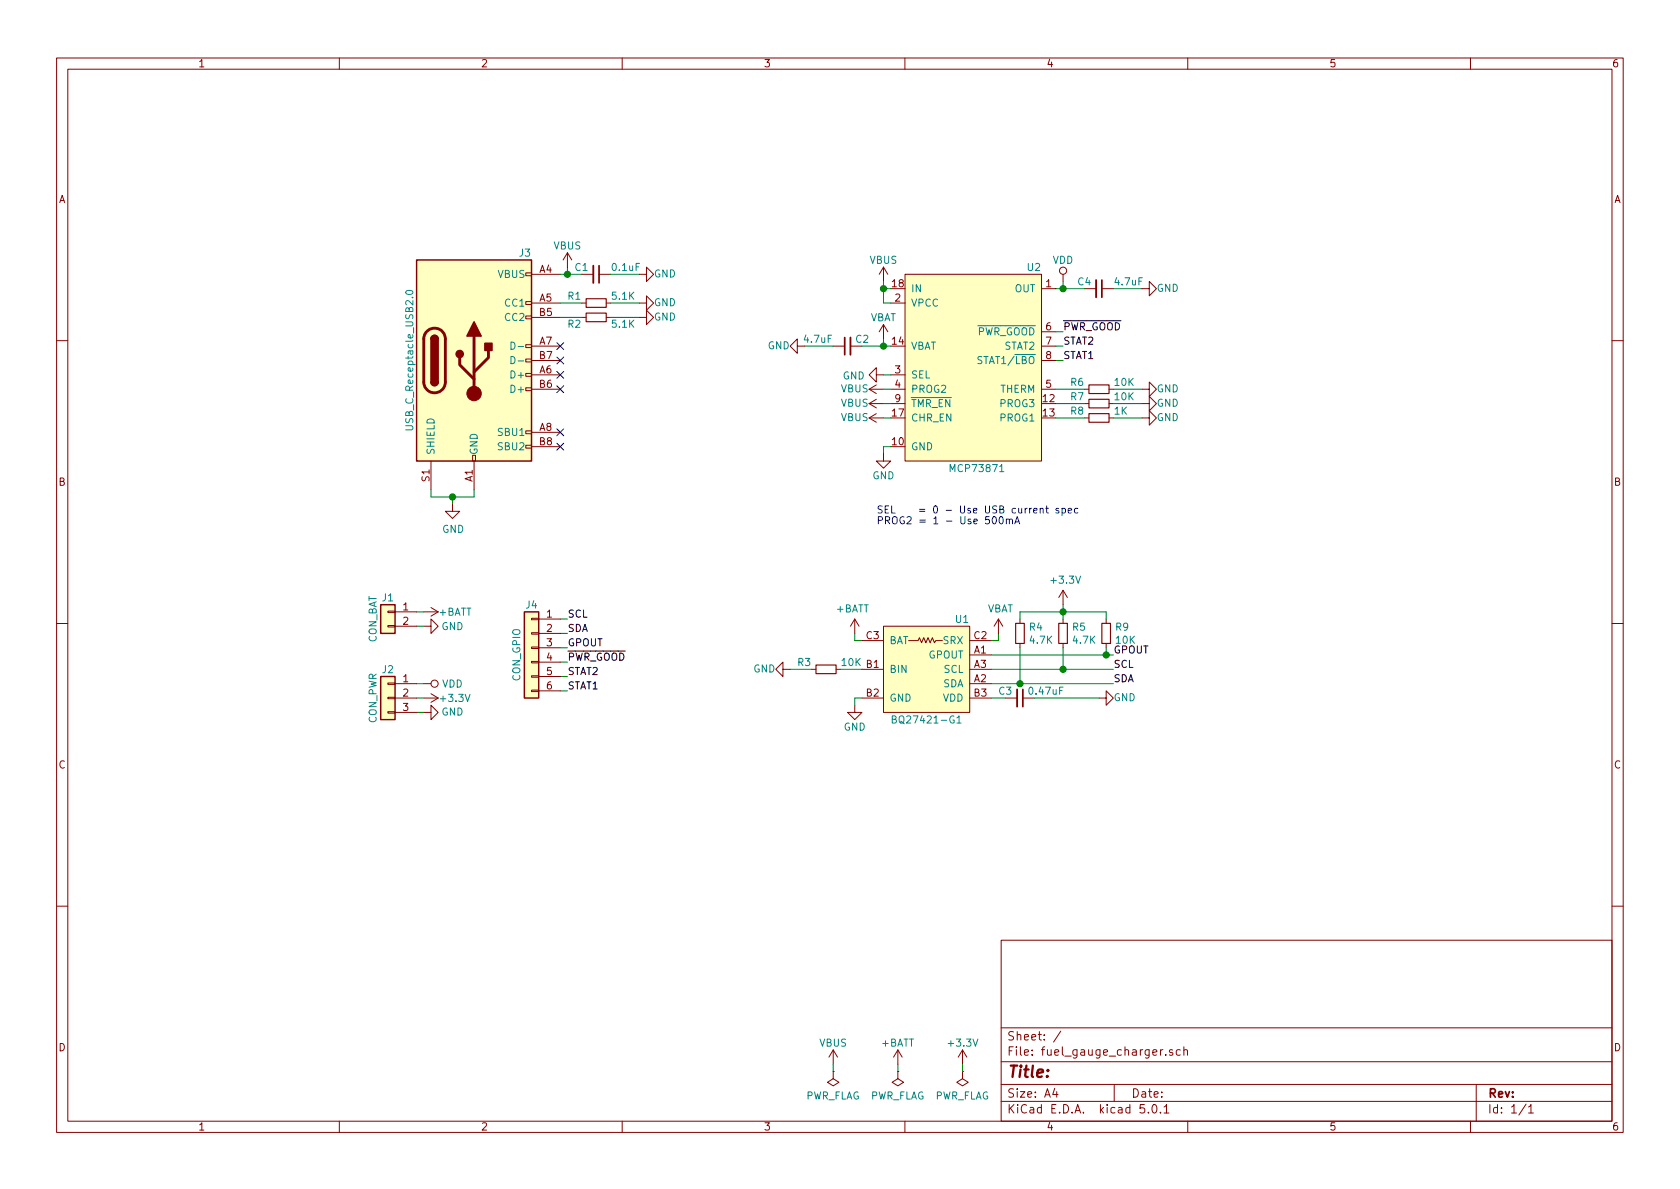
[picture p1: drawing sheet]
EESchema Schematic File Version 4
LIBS:fuel_gauge_charger-cache
EELAYER 26 0
EELAYER END
$Descr A4 11693 8268
encoding utf-8
Sheet 1 1
Title ""
Date ""
Rev ""
Comp ""
Comment1 ""
Comment2 ""
Comment3 ""
Comment4 ""
$EndDescr
$Comp
L Battery_Management_Extra:MCP73871 U2
U 1 1
P 6800 2500
F 0 "U2" H 7250 3150 50  0000 R CNN
F 1 "MCP73871" H 6800 1750 50  0000 C CNN
F 2 "Package_DFN_QFN_Extra:QFN-20_EP_4x4_Pitch0.5mm" H 6250 2750 50  0001 C CNN
F 3 "" H 6250 2750 50  0001 C CNN
	1    6800 2500
	1    0    0    -1  
$EndComp
Wire Wire Line
	6200 2000 6150 2000
Wire Wire Line
	6200 2100 6150 2100
Wire Wire Line
	6150 2100 6150 2000
Connection ~ 6150 2000
Wire Wire Line
	7350 2000 7400 2000
Wire Wire Line
	6200 3100 6150 3100
Wire Wire Line
	6150 3100 6150 3150
$Comp
L power:GND #PWR014
U 1 1
P 5950 4900
F 0 "#PWR014" H 5950 4650 50  0001 C CNN
F 1 "GND" H 5950 4750 50  0000 C CNN
F 2 "" H 5950 4900 50  0001 C CNN
F 3 "" H 5950 4900 50  0001 C CNN
	1    5950 4900
	1    0    0    -1  
$EndComp
$Comp
L Connector:USB_C_Receptacle_USB2.0 J3
U 1 1
P 3300 2500
F 0 "J3" H 3700 3250 50  0000 R CNN
F 1 "USB_C_Receptacle_USB2.0" V 2850 2500 50  0000 C CNN
F 2 "Connector_USB_Extra:USB_C_Receptacle_GT-USB-7010" H 3450 2500 50  0001 C CNN
F 3 "https://www.usb.org/sites/default/files/documents/usb_type-c.zip" H 3450 2500 50  0001 C CNN
	1    3300 2500
	1    0    0    -1  
$EndComp
Wire Wire Line
	3000 3400 3000 3450
Wire Wire Line
	3000 3450 3150 3450
Wire Wire Line
	3300 3450 3300 3400
Wire Wire Line
	3150 3450 3150 3500
Connection ~ 3150 3450
Wire Wire Line
	3150 3450 3300 3450
$Comp
L power:GND #PWR06
U 1 1
P 3150 3500
F 0 "#PWR06" H 3150 3250 50  0001 C CNN
F 1 "GND" H 3155 3327 50  0000 C CNN
F 2 "" H 3150 3500 50  0001 C CNN
F 3 "" H 3150 3500 50  0001 C CNN
	1    3150 3500
	1    0    0    -1  
$EndComp
NoConn ~ 3900 2400
NoConn ~ 3900 2500
NoConn ~ 3900 2600
NoConn ~ 3900 2700
Wire Wire Line
	3900 1900 3950 1900
Wire Wire Line
	3950 1900 3950 1850
$Comp
L power:VBUS #PWR07
U 1 1
P 3950 1850
F 0 "#PWR07" H 3950 1700 50  0001 C CNN
F 1 "VBUS" H 3950 2000 50  0000 C CNN
F 2 "" H 3950 1850 50  0001 C CNN
F 3 "" H 3950 1850 50  0001 C CNN
	1    3950 1850
	1    0    0    -1  
$EndComp
$Comp
L power:VBUS #PWR015
U 1 1
P 6150 1950
F 0 "#PWR015" H 6150 1800 50  0001 C CNN
F 1 "VBUS" H 6150 2100 50  0000 C CNN
F 2 "" H 6150 1950 50  0001 C CNN
F 3 "" H 6150 1950 50  0001 C CNN
	1    6150 1950
	1    0    0    -1  
$EndComp
Wire Wire Line
	6150 2000 6150 1950
NoConn ~ 3900 3000
NoConn ~ 3900 3100
Wire Wire Line
	3900 2100 4050 2100
$Comp
L Device:R_Small R1
U 1 1
P 4150 2100
F 0 "R1" V 4100 2000 50  0000 R CNN
F 1 "5.1K" V 4100 2200 50  0000 L CNN
F 2 "Resistor_SMD:R_0402_1005Metric" H 4150 2100 50  0001 C CNN
F 3 "~" H 4150 2100 50  0001 C CNN
	1    4150 2100
	0    1    1    0   
$EndComp
$Comp
L Device:R_Small R2
U 1 1
P 4150 2200
F 0 "R2" V 4100 2100 50  0000 R CNN
F 1 "5.1K" V 4100 2300 50  0000 L CNN
F 2 "Resistor_SMD:R_0402_1005Metric" H 4150 2200 50  0001 C CNN
F 3 "~" H 4150 2200 50  0001 C CNN
	1    4150 2200
	0    1    -1   0   
$EndComp
Wire Wire Line
	3900 2200 4050 2200
Wire Wire Line
	4250 2100 4450 2100
Wire Wire Line
	4250 2200 4450 2200
Wire Wire Line
	7350 2300 7400 2300
Wire Wire Line
	7350 2400 7400 2400
Wire Wire Line
	7350 2500 7400 2500
Wire Wire Line
	6200 2400 6150 2400
Wire Wire Line
	6200 2600 6150 2600
$Comp
L power:GND #PWR017
U 1 1
P 6150 2600
F 0 "#PWR017" H 6150 2350 50  0001 C CNN
F 1 "GND" V 6155 2472 50  0000 R CNN
F 2 "" H 6150 2600 50  0001 C CNN
F 3 "" H 6150 2600 50  0001 C CNN
	1    6150 2600
	0    1    1    0   
$EndComp
$Comp
L power:VBUS #PWR018
U 1 1
P 6150 2700
F 0 "#PWR018" H 6150 2550 50  0001 C CNN
F 1 "VBUS" V 6150 2800 50  0000 L CNN
F 2 "" H 6150 2700 50  0001 C CNN
F 3 "" H 6150 2700 50  0001 C CNN
	1    6150 2700
	0    -1   -1   0   
$EndComp
Wire Wire Line
	6150 2700 6200 2700
Text Notes 6100 3650 0    50   ~ 0
SEL    = 0 - Use USB current spec\nPROG2 = 1 - Use 500mA
$Comp
L power:VBUS #PWR019
U 1 1
P 6150 2800
F 0 "#PWR019" H 6150 2650 50  0001 C CNN
F 1 "VBUS" V 6150 2900 50  0000 L CNN
F 2 "" H 6150 2800 50  0001 C CNN
F 3 "" H 6150 2800 50  0001 C CNN
	1    6150 2800
	0    -1   -1   0   
$EndComp
$Comp
L power:VBUS #PWR020
U 1 1
P 6150 2900
F 0 "#PWR020" H 6150 2750 50  0001 C CNN
F 1 "VBUS" V 6150 3000 50  0000 L CNN
F 2 "" H 6150 2900 50  0001 C CNN
F 3 "" H 6150 2900 50  0001 C CNN
	1    6150 2900
	0    -1   -1   0   
$EndComp
Wire Wire Line
	6150 2900 6200 2900
Wire Wire Line
	6150 2800 6200 2800
$Comp
L power:VDD #PWR023
U 1 1
P 7400 1950
F 0 "#PWR023" H 7400 1800 50  0001 C CNN
F 1 "VDD" H 7400 2100 50  0000 C CNN
F 2 "" H 7400 1950 50  0001 C CNN
F 3 "" H 7400 1950 50  0001 C CNN
	1    7400 1950
	1    0    0    -1  
$EndComp
Wire Wire Line
	7400 2000 7400 1950
Text Label 7400 2300 0    50   ~ 0
~PWR_GOOD~
$Comp
L Device:R_Small R6
U 1 1
P 7650 2700
F 0 "R6" V 7600 2600 50  0000 R CNN
F 1 "10K" V 7600 2800 50  0000 L CNN
F 2 "Resistor_SMD:R_0402_1005Metric" H 7650 2700 50  0001 C CNN
F 3 "~" H 7650 2700 50  0001 C CNN
	1    7650 2700
	0    1    1    0   
$EndComp
Wire Wire Line
	7750 2700 7950 2700
$Comp
L power:GND #PWR027
U 1 1
P 7950 2700
F 0 "#PWR027" H 7950 2450 50  0001 C CNN
F 1 "GND" V 7950 2600 50  0000 R CNN
F 2 "" H 7950 2700 50  0001 C CNN
F 3 "" H 7950 2700 50  0001 C CNN
	1    7950 2700
	0    -1   -1   0   
$EndComp
Text Label 7400 2400 0    50   ~ 0
STAT2
Text Label 7400 2500 0    50   ~ 0
STAT1
Connection ~ 7400 2000
$Comp
L Device:C_Small C4
U 1 1
P 7650 2000
F 0 "C4" V 7600 1950 50  0000 R CNN
F 1 "4.7uF" V 7600 2100 50  0000 L CNN
F 2 "Capacitor_SMD:C_0603_1608Metric" H 7650 2000 50  0001 C CNN
F 3 "~" H 7650 2000 50  0001 C CNN
	1    7650 2000
	0    1    1    0   
$EndComp
Wire Wire Line
	7400 2000 7550 2000
Wire Wire Line
	7750 2000 7950 2000
$Comp
L power:GND #PWR026
U 1 1
P 7950 2000
F 0 "#PWR026" H 7950 1750 50  0001 C CNN
F 1 "GND" V 7950 1900 50  0000 R CNN
F 2 "" H 7950 2000 50  0001 C CNN
F 3 "" H 7950 2000 50  0001 C CNN
	1    7950 2000
	0    -1   -1   0   
$EndComp
Wire Wire Line
	6150 2400 6000 2400
Connection ~ 6150 2400
$Comp
L Device:C_Small C2
U 1 1
P 5900 2400
F 0 "C2" V 5850 2350 50  0000 R CNN
F 1 "4.7uF" V 5850 2500 50  0000 L CNN
F 2 "Capacitor_SMD:C_0603_1608Metric" H 5900 2400 50  0001 C CNN
F 3 "~" H 5900 2400 50  0001 C CNN
	1    5900 2400
	0    -1   1    0   
$EndComp
Wire Wire Line
	5800 2400 5600 2400
$Comp
L power:GND #PWR012
U 1 1
P 5600 2400
F 0 "#PWR012" H 5600 2150 50  0001 C CNN
F 1 "GND" V 5600 2300 50  0000 R CNN
F 2 "" H 5600 2400 50  0001 C CNN
F 3 "" H 5600 2400 50  0001 C CNN
	1    5600 2400
	0    1    -1   0   
$EndComp
Wire Wire Line
	7350 2700 7550 2700
$Comp
L Device:R_Small R7
U 1 1
P 7650 2800
F 0 "R7" V 7600 2700 50  0000 R CNN
F 1 "10K" V 7600 2900 50  0000 L CNN
F 2 "Resistor_SMD:R_0402_1005Metric" H 7650 2800 50  0001 C CNN
F 3 "~" H 7650 2800 50  0001 C CNN
	1    7650 2800
	0    1    1    0   
$EndComp
Wire Wire Line
	7750 2800 7950 2800
$Comp
L power:GND #PWR028
U 1 1
P 7950 2800
F 0 "#PWR028" H 7950 2550 50  0001 C CNN
F 1 "GND" V 7950 2700 50  0000 R CNN
F 2 "" H 7950 2800 50  0001 C CNN
F 3 "" H 7950 2800 50  0001 C CNN
	1    7950 2800
	0    -1   -1   0   
$EndComp
Wire Wire Line
	7350 2800 7550 2800
$Comp
L Device:R_Small R8
U 1 1
P 7650 2900
F 0 "R8" V 7600 2800 50  0000 R CNN
F 1 "1K" V 7600 3000 50  0000 L CNN
F 2 "Resistor_SMD:R_0402_1005Metric" H 7650 2900 50  0001 C CNN
F 3 "~" H 7650 2900 50  0001 C CNN
	1    7650 2900
	0    1    1    0   
$EndComp
Wire Wire Line
	7750 2900 7950 2900
$Comp
L power:GND #PWR029
U 1 1
P 7950 2900
F 0 "#PWR029" H 7950 2650 50  0001 C CNN
F 1 "GND" V 7950 2800 50  0000 R CNN
F 2 "" H 7950 2900 50  0001 C CNN
F 3 "" H 7950 2900 50  0001 C CNN
	1    7950 2900
	0    -1   -1   0   
$EndComp
Wire Wire Line
	7350 2900 7550 2900
$Comp
L Device:C_Small C1
U 1 1
P 4150 1900
F 0 "C1" V 4100 1850 50  0000 R CNN
F 1 "0.1uF" V 4100 2000 50  0000 L CNN
F 2 "Capacitor_SMD:C_0603_1608Metric" H 4150 1900 50  0001 C CNN
F 3 "~" H 4150 1900 50  0001 C CNN
	1    4150 1900
	0    1    1    0   
$EndComp
Wire Wire Line
	3950 1900 4050 1900
Wire Wire Line
	4250 1900 4450 1900
$Comp
L power:GND #PWR08
U 1 1
P 4450 1900
F 0 "#PWR08" H 4450 1650 50  0001 C CNN
F 1 "GND" V 4450 1800 50  0000 R CNN
F 2 "" H 4450 1900 50  0001 C CNN
F 3 "" H 4450 1900 50  0001 C CNN
	1    4450 1900
	0    -1   -1   0   
$EndComp
Connection ~ 3950 1900
$Comp
L power:GND #PWR09
U 1 1
P 4450 2100
F 0 "#PWR09" H 4450 1850 50  0001 C CNN
F 1 "GND" V 4450 2000 50  0000 R CNN
F 2 "" H 4450 2100 50  0001 C CNN
F 3 "" H 4450 2100 50  0001 C CNN
	1    4450 2100
	0    -1   -1   0   
$EndComp
$Comp
L power:GND #PWR010
U 1 1
P 4450 2200
F 0 "#PWR010" H 4450 1950 50  0001 C CNN
F 1 "GND" V 4450 2100 50  0000 R CNN
F 2 "" H 4450 2200 50  0001 C CNN
F 3 "" H 4450 2200 50  0001 C CNN
	1    4450 2200
	0    -1   -1   0   
$EndComp
$Comp
L Battery_Management_Extra:BQ27421-G1 U1
U 1 1
P 6450 4650
F 0 "U1" H 6750 5000 50  0000 R CNN
F 1 "BQ27421-G1" H 6450 4300 50  0000 C CNN
F 2 "Package_BGA:BGA-9_1.6x1.6mm_Layout3x3_P0.5mm" H 5150 5050 50  0001 C CNN
F 3 "" H 5150 5050 50  0001 C CNN
	1    6450 4650
	1    0    0    -1  
$EndComp
Wire Wire Line
	6000 4850 5950 4850
Wire Wire Line
	5950 4850 5950 4900
Wire Wire Line
	6000 4450 5950 4450
Wire Wire Line
	6900 4450 6950 4450
Wire Wire Line
	6900 4650 7400 4650
Wire Wire Line
	6900 4750 7100 4750
$Comp
L Device:R_Small R3
U 1 1
P 5750 4650
F 0 "R3" V 5700 4550 50  0000 R CNN
F 1 "10K" V 5700 4750 50  0000 L CNN
F 2 "Resistor_SMD:R_0402_1005Metric" H 5750 4650 50  0001 C CNN
F 3 "~" H 5750 4650 50  0001 C CNN
	1    5750 4650
	0    1    1    0   
$EndComp
Wire Wire Line
	5650 4650 5500 4650
$Comp
L power:GND #PWR011
U 1 1
P 5500 4650
F 0 "#PWR011" H 5500 4400 50  0001 C CNN
F 1 "GND" V 5500 4550 50  0000 R CNN
F 2 "" H 5500 4650 50  0001 C CNN
F 3 "" H 5500 4650 50  0001 C CNN
	1    5500 4650
	0    1    -1   0   
$EndComp
Wire Wire Line
	5850 4650 6000 4650
$Comp
L power:+BATT #PWR013
U 1 1
P 5950 4400
F 0 "#PWR013" H 5950 4250 50  0001 C CNN
F 1 "+BATT" H 5965 4573 50  0000 C CNN
F 2 "" H 5950 4400 50  0001 C CNN
F 3 "" H 5950 4400 50  0001 C CNN
	1    5950 4400
	-1   0    0    -1  
$EndComp
Wire Wire Line
	5950 4450 5950 4400
$Comp
L Device:C_Small C3
U 1 1
P 7100 4850
F 0 "C3" V 7050 4800 50  0000 R CNN
F 1 "0.47uF" V 7050 4900 50  0000 L CNN
F 2 "Capacitor_SMD:C_0603_1608Metric" H 7100 4850 50  0001 C CNN
F 3 "~" H 7100 4850 50  0001 C CNN
	1    7100 4850
	0    1    1    0   
$EndComp
Wire Wire Line
	7200 4850 7650 4850
$Comp
L power:GND #PWR025
U 1 1
P 7650 4850
F 0 "#PWR025" H 7650 4600 50  0001 C CNN
F 1 "GND" V 7650 4750 50  0000 R CNN
F 2 "" H 7650 4850 50  0001 C CNN
F 3 "" H 7650 4850 50  0001 C CNN
	1    7650 4850
	0    -1   -1   0   
$EndComp
Wire Wire Line
	6900 4850 7000 4850
Text Label 7750 4650 0    50   ~ 0
SCL
Text Label 7750 4750 0    50   ~ 0
SDA
Wire Wire Line
	6150 2400 6150 2350
Wire Wire Line
	6950 4450 6950 4400
$Comp
L power_extra:VBAT #PWR022
U 1 1
P 6950 4400
F 0 "#PWR022" H 6950 4250 50  0001 C CNN
F 1 "VBAT" H 6965 4573 50  0000 C CNN
F 2 "" H 6950 4400 50  0001 C CNN
F 3 "" H 6950 4400 50  0001 C CNN
	1    6950 4400
	1    0    0    -1  
$EndComp
$Comp
L power_extra:VBAT #PWR016
U 1 1
P 6150 2350
F 0 "#PWR016" H 6150 2200 50  0001 C CNN
F 1 "VBAT" H 6150 2500 50  0000 C CNN
F 2 "" H 6150 2350 50  0001 C CNN
F 3 "" H 6150 2350 50  0001 C CNN
	1    6150 2350
	1    0    0    -1  
$EndComp
$Comp
L power:+BATT #PWR01
U 1 1
P 2950 4250
F 0 "#PWR01" H 2950 4100 50  0001 C CNN
F 1 "+BATT" V 2950 4350 50  0000 L CNN
F 2 "" H 2950 4250 50  0001 C CNN
F 3 "" H 2950 4250 50  0001 C CNN
	1    2950 4250
	0    1    1    0   
$EndComp
$Comp
L power:GND #PWR02
U 1 1
P 2950 4350
F 0 "#PWR02" H 2950 4100 50  0001 C CNN
F 1 "GND" V 2950 4150 50  0000 C CNN
F 2 "" H 2950 4350 50  0001 C CNN
F 3 "" H 2950 4350 50  0001 C CNN
	1    2950 4350
	0    -1   1    0   
$EndComp
Wire Wire Line
	2950 4250 2900 4250
Wire Wire Line
	2950 4350 2900 4350
$Comp
L Connector_Generic:Conn_01x02 J1
U 1 1
P 2700 4250
F 0 "J1" H 2700 4350 50  0000 C CNN
F 1 "CON_BAT" V 2800 4200 50  0000 C CNN
F 2 "Connector_PinHeader_2.54mm:PinHeader_1x02_P2.54mm_Vertical" H 2700 4250 50  0001 C CNN
F 3 "~" H 2700 4250 50  0001 C CNN
	1    2700 4250
	-1   0    0    -1  
$EndComp
Wire Wire Line
	7400 4650 7400 4500
Wire Wire Line
	7400 4650 7750 4650
Connection ~ 7400 4650
$Comp
L Device:R_Small R5
U 1 1
P 7400 4400
F 0 "R5" H 7459 4446 50  0000 L CNN
F 1 "4.7K" H 7459 4355 50  0000 L CNN
F 2 "Resistor_SMD:R_0402_1005Metric" H 7400 4400 50  0001 C CNN
F 3 "~" H 7400 4400 50  0001 C CNN
	1    7400 4400
	1    0    0    -1  
$EndComp
$Comp
L Device:R_Small R4
U 1 1
P 7100 4400
F 0 "R4" H 7159 4446 50  0000 L CNN
F 1 "4.7K" H 7159 4355 50  0000 L CNN
F 2 "Resistor_SMD:R_0402_1005Metric" H 7100 4400 50  0001 C CNN
F 3 "~" H 7100 4400 50  0001 C CNN
	1    7100 4400
	1    0    0    -1  
$EndComp
Wire Wire Line
	7400 4250 7400 4300
$Comp
L power:+3.3V #PWR024
U 1 1
P 7400 4200
F 0 "#PWR024" H 7400 4050 50  0001 C CNN
F 1 "+3.3V" H 7415 4373 50  0000 C CNN
F 2 "" H 7400 4200 50  0001 C CNN
F 3 "" H 7400 4200 50  0001 C CNN
	1    7400 4200
	1    0    0    -1  
$EndComp
$Comp
L Device:R_Small R9
U 1 1
P 7700 4400
F 0 "R9" H 7759 4446 50  0000 L CNN
F 1 "10K" H 7759 4355 50  0000 L CNN
F 2 "Resistor_SMD:R_0402_1005Metric" H 7700 4400 50  0001 C CNN
F 3 "~" H 7700 4400 50  0001 C CNN
	1    7700 4400
	1    0    0    -1  
$EndComp
Wire Wire Line
	7100 4300 7100 4250
Wire Wire Line
	7400 4250 7700 4250
Wire Wire Line
	7700 4250 7700 4300
Connection ~ 7400 4250
Wire Wire Line
	7100 4250 7400 4250
Wire Wire Line
	7100 4500 7100 4750
Connection ~ 7100 4750
Wire Wire Line
	7100 4750 7750 4750
Wire Wire Line
	6900 4550 7700 4550
Wire Wire Line
	7700 4550 7700 4500
Connection ~ 7700 4550
Wire Wire Line
	7700 4550 7750 4550
Text Label 7750 4550 0    50   ~ 0
GPOUT
Wire Wire Line
	7400 4250 7400 4200
$Comp
L power:GND #PWR021
U 1 1
P 6150 3150
F 0 "#PWR021" H 6150 2900 50  0001 C CNN
F 1 "GND" H 6150 3000 50  0000 C CNN
F 2 "" H 6150 3150 50  0001 C CNN
F 3 "" H 6150 3150 50  0001 C CNN
	1    6150 3150
	1    0    0    -1  
$EndComp
Text Label 3950 4600 0    50   ~ 0
~PWR_GOOD~
Text Label 3950 4700 0    50   ~ 0
STAT2
Text Label 3950 4800 0    50   ~ 0
STAT1
Text Label 3950 4300 0    50   ~ 0
SCL
Text Label 3950 4400 0    50   ~ 0
SDA
Text Label 3950 4500 0    50   ~ 0
GPOUT
$Comp
L power:VDD #PWR03
U 1 1
P 2950 4750
F 0 "#PWR03" H 2950 4600 50  0001 C CNN
F 1 "VDD" V 2950 4950 50  0000 C CNN
F 2 "" H 2950 4750 50  0001 C CNN
F 3 "" H 2950 4750 50  0001 C CNN
	1    2950 4750
	0    1    1    0   
$EndComp
$Comp
L power:GND #PWR05
U 1 1
P 2950 4950
F 0 "#PWR05" H 2950 4700 50  0001 C CNN
F 1 "GND" V 2950 4750 50  0000 C CNN
F 2 "" H 2950 4950 50  0001 C CNN
F 3 "" H 2950 4950 50  0001 C CNN
	1    2950 4950
	0    -1   -1   0   
$EndComp
$Comp
L power:+3.3V #PWR04
U 1 1
P 2950 4850
F 0 "#PWR04" H 2950 4700 50  0001 C CNN
F 1 "+3.3V" V 2950 4950 50  0000 L CNN
F 2 "" H 2950 4850 50  0001 C CNN
F 3 "" H 2950 4850 50  0001 C CNN
	1    2950 4850
	0    1    1    0   
$EndComp
Wire Wire Line
	2950 4750 2900 4750
Wire Wire Line
	2950 4850 2900 4850
Wire Wire Line
	2950 4950 2900 4950
Wire Wire Line
	3950 4300 3900 4300
Wire Wire Line
	3950 4400 3900 4400
Wire Wire Line
	3950 4500 3900 4500
Wire Wire Line
	3950 4600 3900 4600
Wire Wire Line
	3950 4700 3900 4700
Wire Wire Line
	3950 4800 3900 4800
$Comp
L Connector_Generic:Conn_01x03 J2
U 1 1
P 2700 4850
F 0 "J2" H 2700 5050 50  0000 C CNN
F 1 "CON_PWR" V 2800 4850 50  0000 C CNN
F 2 "Connector_PinHeader_2.54mm:PinHeader_1x03_P2.54mm_Vertical" H 2700 4850 50  0001 C CNN
F 3 "~" H 2700 4850 50  0001 C CNN
	1    2700 4850
	-1   0    0    -1  
$EndComp
$Comp
L Connector_Generic:Conn_01x06 J4
U 1 1
P 3700 4500
F 0 "J4" H 3700 4800 50  0000 C CNN
F 1 "CON_GPIO" V 3800 4450 50  0000 C CNN
F 2 "Connector_PinHeader_2.54mm:PinHeader_1x06_P2.54mm_Vertical" H 3700 4500 50  0001 C CNN
F 3 "~" H 3700 4500 50  0001 C CNN
	1    3700 4500
	-1   0    0    -1  
$EndComp
Wire Wire Line
	6250 7400 6250 7450
$Comp
L power:PWR_FLAG #FLG0101
U 1 1
P 6250 7450
F 0 "#FLG0101" H 6250 7525 50  0001 C CNN
F 1 "PWR_FLAG" H 6250 7623 50  0000 C CNN
F 2 "" H 6250 7450 50  0001 C CNN
F 3 "~" H 6250 7450 50  0001 C CNN
	1    6250 7450
	-1   0    0    1   
$EndComp
$Comp
L power:+BATT #PWR0101
U 1 1
P 6250 7400
F 0 "#PWR0101" H 6250 7250 50  0001 C CNN
F 1 "+BATT" H 6250 7550 50  0000 C CNN
F 2 "" H 6250 7400 50  0001 C CNN
F 3 "" H 6250 7400 50  0001 C CNN
	1    6250 7400
	-1   0    0    -1  
$EndComp
$Comp
L power:+3.3V #PWR0102
U 1 1
P 6700 7400
F 0 "#PWR0102" H 6700 7250 50  0001 C CNN
F 1 "+3.3V" H 6700 7550 50  0000 C CNN
F 2 "" H 6700 7400 50  0001 C CNN
F 3 "" H 6700 7400 50  0001 C CNN
	1    6700 7400
	1    0    0    -1  
$EndComp
$Comp
L power:PWR_FLAG #FLG0102
U 1 1
P 6700 7450
F 0 "#FLG0102" H 6700 7525 50  0001 C CNN
F 1 "PWR_FLAG" H 6700 7623 50  0000 C CNN
F 2 "" H 6700 7450 50  0001 C CNN
F 3 "~" H 6700 7450 50  0001 C CNN
	1    6700 7450
	-1   0    0    1   
$EndComp
Wire Wire Line
	6700 7450 6700 7400
$Comp
L power:VBUS #PWR0103
U 1 1
P 5800 7400
F 0 "#PWR0103" H 5800 7250 50  0001 C CNN
F 1 "VBUS" H 5800 7550 50  0000 C CNN
F 2 "" H 5800 7400 50  0001 C CNN
F 3 "" H 5800 7400 50  0001 C CNN
	1    5800 7400
	1    0    0    -1  
$EndComp
Wire Wire Line
	5800 7400 5800 7450
$Comp
L power:PWR_FLAG #FLG0103
U 1 1
P 5800 7450
F 0 "#FLG0103" H 5800 7525 50  0001 C CNN
F 1 "PWR_FLAG" H 5800 7623 50  0000 C CNN
F 2 "" H 5800 7450 50  0001 C CNN
F 3 "~" H 5800 7450 50  0001 C CNN
	1    5800 7450
	-1   0    0    1   
$EndComp
$EndSCHEMATC
